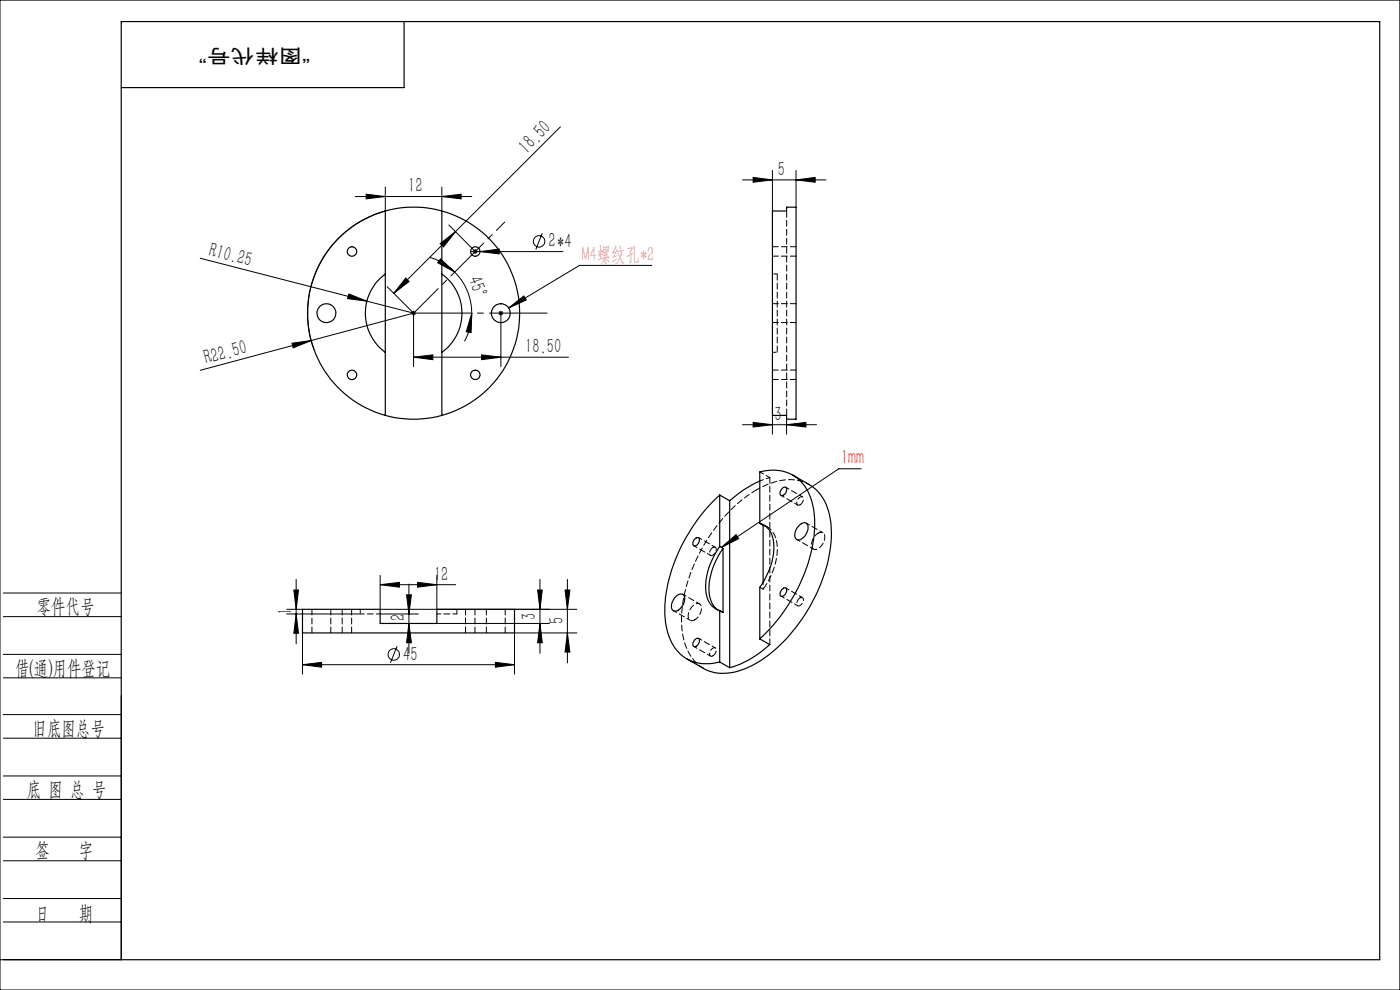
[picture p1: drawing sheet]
<svg xmlns="http://www.w3.org/2000/svg" width="297mm" height="210mm" viewBox="0 0 297 210" stroke-linecap="round" stroke-linejoin="round" font-family="sans-serif">
<g fill="none" stroke="#000" stroke-width=".21">
<path d="M0 0h297v210h-297zM81.7 39.7v5.1a22.5 22.5 0 0 0-15.1 29.3M93.7 39.7v5.1M118.9 26.9l-22.3 22.2M157.5 38.2h17.7M159.8 37.6l4.1 .6-4.1 .5zM163.9 36.2v8.6M168.9 38.2l4-.6v1.1zM168.9 36.2v7.7M42.5 54.8l35.3 9.1M75.4 41.7h24.7M77.7 41.2l4 .5-4 .5z"/>
<path d="M86.1 59l.7 .7-3.3 2.5zM91.2 54.6a11.6 11.6 0 0 1 5.2 3.1M93.4 51.7l3.2-2.6-2.5 3.3zM93.5 54.9l2.9 2.8-3.5-2zM93.7 41.7l4.1-.5v1zM95.2 47.7l5.6 5.7M96.4 57.7a12.5 12.5 0 0 1 3.7 8.7M96.6 49.1l-13.1 13.1M99.8 53.4h19.6M100.5 53l.7 .7M100.8 52.8v1.1M101.2 53l-.7 .7"/>
<path d="M101.8 53.4l4.1-.6v1.1zM115 49.5l-1.3 3.4M138.3 56.3h-15.4l-15 9M61.9 72.8l4.1-.6-3.8 1.6zM74 62.4l3.8 1.5-4.1-.5zM77.8 63.9l9.9 2.5-45.2 12.2M82.1 60.8l6 6M87.2 66.4h1.1M87.7 75.8l4.1-.5v1zM87.7 65.9v11.9M87.7 75.8h32.9M88.1 66.1l-.7 .7"/>
<path d="M100.1 66.4l-.2 4.1-1-.1zM100.1 66.4a12.1 12.1 0 0 1-1.6 6M102.2 75.3l4.1 .5-4.1 .5zM105.8 66.4h1M105.9 66.1l.7 .7M106.3 65.9v11.9M106.6 66.1l-.7 .7M107.9 65.3l3.2-2.5 .6 .8zM157.5 90.1h15.7M159.8 89.6l4.1 .5-4.1 .5zM163.9 88.1v4M166.9 90.1l4.1-.5v1z"/>
<path d="M166.9 88.9v3.2M182.7 99.4h-4.8l-24.9 16.7M153 116.1l3.1-2.7 .6 .9zM.7 138.8h25M.7 125.8h25M.7 130.8h25M60.8 129.2h3.4M60.8 130.2h15.6M62.3 125.2h1l-.5 4zM62.8 122.9v13.7M62.8 130.2l.5 4.1h-1zM64.2 134.3v8.7"/>
<path d="M80.6 124l4.1-.5v1.1zM80.6 122.1v7.1h41.8M80.6 124h16.1M80.6 130.2h8.2M84.2 137.1l-1.4 3.5M86.3 126.2h1l-.6 4zM86.7 123.9v14.7M86.7 132.2l.6 4.1h-1zM88.6 123.5l4.1 .5-4.1 .6zM92.7 122.1v7.1M92.7 132.2h23.9M114.1 125.2h.9l-.5 4z"/>
<path d="M114.5 122.9v15.7M114.5 132.2l.5 4.1h-.9zM119.9 125.2h1l-.5 4zM120.4 122.9v17.7M120.4 134.3l.5 4h-1zM122.4 134.3h-13.3v8.7M.7 143.8h25M.7 156.6h25M.7 151.6h25M25.7 147.6v56h-25.7M64.2 141l4-.5v1zM64.2 141h44.9"/>
<path d="M105.1 140.5l4 .5-4 .5zM.7 169.6h25M.7 164.6h25M.7 177.6h25M.7 182.6h25M.7 190.6h25M.7 195.6h25"/>
<circle cx="114.4" cy="51.2" r="1.2"/>
<circle cx="83.5" cy="138.8" r="1.2"/>
</g>
<path d="M87.8 66.4h28.3" fill="none" stroke="#000" stroke-width=".21" stroke-dasharray="30.5 1.3 1.3 1.3" stroke-dashoffset="18.2"/>
<path d="M87.8 66.4l13-13.1" fill="none" stroke="#000" stroke-width=".21" stroke-dasharray="30.5 1.3 1.3 1.3" stroke-dashoffset="23.1"/>
<path d="M100.8 53.3l6.3-6.2" fill="none" stroke="#000" stroke-width=".21" stroke-dasharray="30.5 1.3 1.3 1.3" stroke-dashoffset="28"/>
<g fill="none" stroke="#000" stroke-width=".25">
<path d="M25.7 4.6h267v199h-267zM85.7 4.6v14h-60M81.7 58.1a10.3 10.3 0 0 0 0 16.6M81.7 44.8a22.5 22.5 0 0 0-16.4 21.6 22.5 22.5 0 0 0 16.4 21.7M81.7 44.8a22.4 22.4 0 0 1 12 0M81.7 44.8v43.3M93.7 44.8a22.5 22.5 0 0 1 16.5 21.6 22.5 22.5 0 0 1-16.5 21.7M93.7 58.1a10.2 10.2 0 0 1 0 16.6M93.7 44.8v43.3M163.9 44.8h3v-.9h2v45h-2v-.8h-3zM81.7 88.1a22.4 22.4 0 0 0 12 0M147.4 114.4a.57 .57 0 0 1 .8-.3 .57 .57 0 0 1 .1 .9 .89 .89 0 0 1-1.2 .7l-.1-.7z"/>
<path d="M152.7 105a35.9 35.9 0 0 0-11.7 23.5 13.1 13.1 0 0 0 3 10 8.7 8.7 0 0 0 8.7 1.9M152.7 115.9a13.5 13.5 0 0 0-2.7 10.8 3.8 3.8 0 0 0 2.7 2.8M152.7 105l2.1 1.2M152.7 105v10.9M152.7 115.9l.7 .4M153.4 116.3a14.3 14.3 0 0 0-2.8 10.3l.7 1.8 .9 .9M153.4 116.3v13.6l-.7-.4M154.8 106.2v35.4M161.2 111v-10.9a8.5 8.5 0 0 1 11.2 6.9 26.6 26.6 0 0 1-2.6 16.6 37.4 37.4 0 0 1-8.6 11.9M161.2 102.1a24.8 24.8 0 0 0-6.4 4.1M161.2 111a4.4 4.4 0 0 1 2.9 4.5 14.8 14.8 0 0 1-2.9 9.1v10.9M161.2 111l.7 .4"/>
<path d="M161.9 111.4l.5 .2M161.9 111.4v12.1M166.1 103.5a.52 .52 0 0 1 .7 0 .52 .52 0 0 1 0 .7 .85 .85 0 0 1-1.3 .7 1.41 1.41 0 0 1 .6-1.4zM168.2 100.8l3.5 2a10.4 10.4 0 0 1 4.6 8.8 33.4 33.4 0 0 1-7.5 21.5 25.6 25.6 0 0 1-12.5 9.3 9.2 9.2 0 0 1-7.1-.6l-3.5-2M169.6 111.4a.96 .96 0 0 1 1-.5 .96 .96 0 0 1 .8 .8 2.67 2.67 0 0 1-2.1 2.8 1.37 1.37 0 0 1-.5-2zM64.2 129.2h16.4v3h12.1v-3h16.4v5.1h-44.9zM143.3 126.6a1.04 1.04 0 0 1 1-.6 1.04 1.04 0 0 1 .9 .7 2.76 2.76 0 0 1-2 2.9 1.22 1.22 0 0 1-.6-1.9zM147.4 135.7a.54 .54 0 0 1 .8-.3 .54 .54 0 0 1 .1 .8 .86 .86 0 0 1-1.3 .8v-.6zM152.7 129.5v10.9M161.2 135.5l2.1 1.2a20.9 20.9 0 0 1-8.5 4.9M165.9 125.1a.57 .57 0 0 1 .8-.4 .57 .57 0 0 1 .1 1 .89 .89 0 0 1-1.2 .7l-.1-.7zM152.7 140.4l2.1 1.2"/>
<circle cx="74.7" cy="53.3" r="1"/>
<circle cx="100.8" cy="53.3" r="1"/>
<circle cx="69.3" cy="66.4" r="2"/>
<circle cx="74.7" cy="79.5" r="1"/>
<circle cx="100.8" cy="79.5" r=".99"/>
<circle cx="106.3" cy="66.4" r="2"/>
</g>
<g fill="#000">
<path d="M101.8 53.4l4.1-.6v1.1zM61.9 72.8l4.1-.6-3.8 1.6zM74 62.4l3.8 1.5-4.1-.5zM107.9 65.3l3.2-2.5 .6 .8zM153 116.1l3.1-2.7 .6 .9z"/>
<path d="M159.8 37.6l4.1 .6-4.1 .5zM168.9 38.2l4-.6v1.1zM77.7 41.2l4 .5-4 .5zM93.7 41.7l4.1-.5v1z"/>
<path d="M86.1 59l.7 .7-3.3 2.5zM93.4 51.7l3.2-2.6-2.5 3.3z"/>
<path d="M100.1 66.4l-.2 4.1-1-.1zM93.5 54.9l2.9 2.8-3.5-2z"/>
<path d="M102.2 75.3l4.1 .5-4.1 .5zM87.7 75.8l4.1-.5v1z"/>
<path d="M114.1 125.2h.9l-.5 4zM114.5 132.2l.5 4.1h-.9zM62.3 125.2h1l-.5 4zM62.8 130.2l.5 4.1h-1z"/>
<path d="M120.4 134.3l.5 4h-1zM119.9 125.2h1l-.5 4zM86.7 132.2l.6 4.1h-1zM86.3 126.2h1l-.6 4z"/>
<path d="M105.1 140.5l4 .5-4 .5zM64.2 141l4-.5v1zM88.6 123.5l4.1 .5-4.1 .6zM80.6 124l4.1-.5v1.1zM166.9 90.1l4.1-.5v1zM159.8 89.6l4.1 .5-4.1 .5z"/>
</g>
<path d="M160.5 103.9a11.9 11.9 0 0 1 10.5-1.5l.7 .4M162.8 111.8l-.7-.4M163.3 101.3l-2.1-1.2M173.6 113.1a.92 .92 0 0 1 1.1 0 .92 .92 0 0 1 .3 1.2 2.58 2.58 0 0 1-2.2 2.2 1.35 1.35 0 0 1-.4-2l.5-.8 .7-.6M80.7 130.2h-4.3M96.9 130.2h-4.2M147.4 131.5a.92 .92 0 0 1-1.2 0 .92 .92 0 0 1-.2-1.2 2.58 2.58 0 0 1 2.2-2.3 1.35 1.35 0 0 1 .4 2.1l-.5 .8-.7 .6M151.8 129.1l.7 .4M161.2 124.6l.7 .4" fill="none" stroke="#000" stroke-width=".21" stroke-dasharray="1.3 .6" stroke-dashoffset=".4"/>
<g fill="none" stroke="#000" stroke-width=".21" stroke-dasharray="1.3 .6">
<path d="M163.9 54.3h5M168.9 52.3h-5M163.9 68.4h5M168.9 64.4h-5M168.9 78.5h-5M163.9 80.5h5M151.2 116.1a.48 .48 0 0 1 .7 .1 .48 .48 0 0 1 0 .6 .94 .94 0 0 1-1.3 .9 1.32 1.32 0 0 1 .6-1.6M169.7 107.1a.48 .48 0 0 1-.6-.1 .48 .48 0 0 1 0-.6 .94 .94 0 0 1 1.2-.9 1.32 1.32 0 0 1-.6 1.6M66.2 129.2v5M70.2 134.2v-5M72.6 129.2v5M74.6 134.2v-5"/>
<path d="M98.8 129.2v5M100.8 134.2v-5M103.2 129.2v5M107.2 134.2v-5M151.2 139.1a.48 .48 0 0 1-.6 0 .48 .48 0 0 1 0-.6 .94 .94 0 0 1 1.2-1 1.32 1.32 0 0 1-.6 1.6M169.7 126.8a.48 .48 0 0 1 .7 .1 .48 .48 0 0 1 0 .6 .94 .94 0 0 1-1.3 .9 1.32 1.32 0 0 1 .6-1.6"/>
</g>
<g fill="none" stroke="#000" stroke-width=".21" stroke-dasharray="1.3 .6" stroke-dashoffset=".5">
<path d="M164.9 58.1h-1M163.9 74.7h1M147.2 115.8l3.5 2M151.7 116.1l-3.5-2.1M161.2 102l2.1-.7M165.7 105.1l3.5 2M169 114.4l3.6 2.1M170.2 105.4l-3.5-2M174.6 113l-3.6-2M76.4 129.2v1M96.9 130.2v-1M142.9 129.5l3.5 2.1"/>
<path d="M147.2 137.1l3.5 2.1M148.4 128.1l-3.5-2M151.7 137.4l-3.5-2M165.7 126.4l3.5 2.1M170.2 126.8l-3.5-2.1"/>
</g>
<path d="M164.9 58.1v16.6M166.9 44.7v43.4" fill="none" stroke="#000" stroke-width=".21" stroke-dasharray="1.3 .6" stroke-dashoffset="-.1"/>
<path d="M163.3 136.7v-35.4M149.2 141.8a10.1 10.1 0 0 1-4.5-8.4 31.9 31.9 0 0 1 5.9-19.8 31.3 31.3 0 0 1 9.9-9.7" fill="none" stroke="#000" stroke-width=".21" stroke-dasharray="1.3 .6" stroke-dashoffset=".1"/>
<path d="M162.4 111.6a4.9 4.9 0 0 1 2.5 4.9 15.4 15.4 0 0 1-3 8.5" fill="none" stroke="#000" stroke-width=".21" stroke-dasharray="1.3 .6" stroke-dashoffset="-.2"/>
<path d="M153.4 129.9l-1.2-.6M161.9 123.5v1.5" fill="none" stroke="#000" stroke-width=".21" stroke-dasharray="1.3 .6" stroke-dashoffset=".7"/>
<g font-size="4.4">
<text x="111.8" y="32.8" transform="rotate(-45 111.8 32.8)">18.50</text>
<text x="86.6" y="40.8">12</text>
<text x="165" y="37.3">5</text>
<text x="116.4" y="52.5">2*4</text>
<text x="44.2" y="54.3" transform="rotate(14 44.2 54.3)">R10.25</text>
<text x="99.2" y="59.2" transform="rotate(71 99.2 59.2)">45°</text>
<text x="43.8" y="77.3" transform="rotate(-15 43.8 77.3)">R22.50</text>
<text x="111.4" y="74.9">18.50</text>
<text x="164.3" y="89.2">3</text>
<text x="92.1" y="123.2">12</text>
<text x="7.8" y="130.1">零件代号</text>
<text x="62" y="130.5" transform="rotate(-90 62 130.5)">1</text>
<text x="85.9" y="131.8" transform="rotate(-90 85.9 131.8)">2</text>
<text x="113.7" y="131.4" transform="rotate(-90 113.7 131.4)">3</text>
<text x="119.5" y="132.5" transform="rotate(-90 119.5 132.5)">5</text>
<text x="3.2" y="143.2">借(通)用件登记</text>
<text x="85.6" y="140.1">45</text>
<text x="6.9" y="155.8">旧底图总号</text>
<text x="5.7" y="168.9">底 图 总 号</text>
<text x="7.5" y="181.9">签</text>
<text x="16.7" y="181.9">字</text>
<text x="7.5" y="195.2">日</text>
<text x="16.7" y="195.2">期</text>
</g>
<text font-size="4.4" fill="#ff8080" x="123.4" y="55.4">M4螺纹孔*2</text>
<text font-size="4.4" fill="#f00" x="178.4" y="98.5">1mm</text>
<text font-size="4.1" x="65.8" y="10.4" transform="rotate(-180 65.8 10.4)">“图样代号”</text>
</svg>
